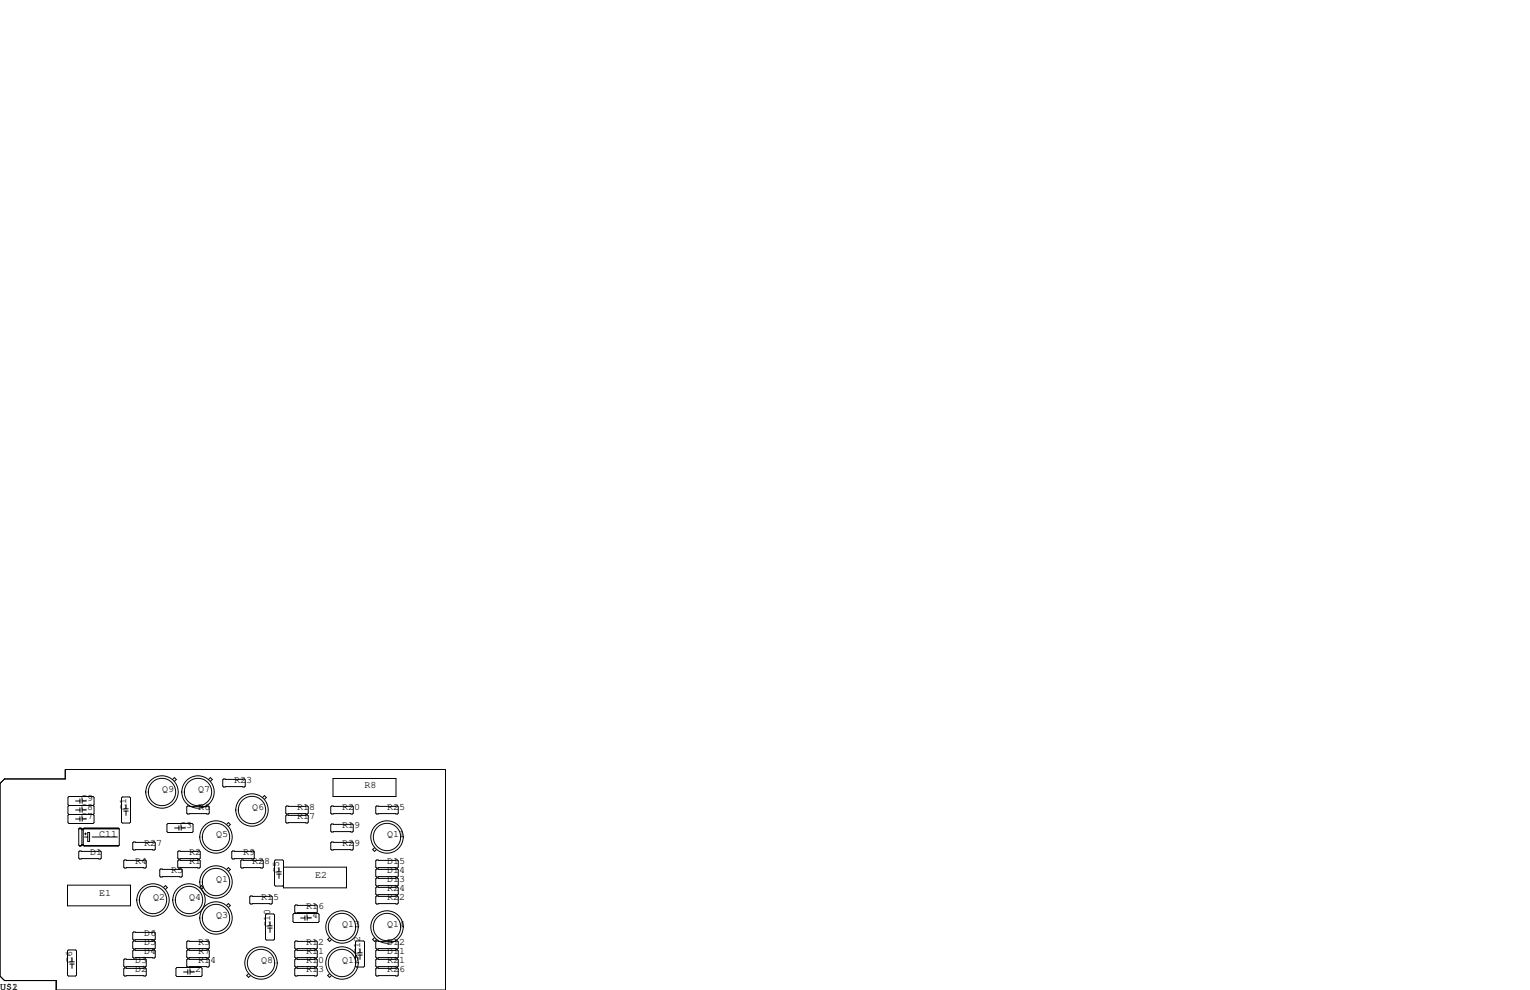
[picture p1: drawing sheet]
<svg xmlns="http://www.w3.org/2000/svg" width="432mm" height="279mm" viewBox="0 0 432 279" stroke-linecap="round" stroke-linejoin="round" font-family="sans-serif">
<g fill="none" stroke="#000" stroke-width=".28">
<path d="M1.3 219.8h17.1v-2.6h107.3v62.2h-109.8v-2.7h-14.6l-1.3-1.2v-54.4zM48.7 220l.5-.5 .6 .5-.6 .5M58.9 220l.5-.5 .5 .5-.5 .5M63.1 219.8h5.9l.2 .3v1.8l-.2 .2h-5.9l-.2-.2v-1.8zM94 219.7h17.8v5.1h-17.8zM19.4 227.3l-.2-.2v-2.1l.2-.2h6.9l.2 .2v2.1l-.2 .2M19.4 227.3l-.2 .3v2l.2 .3M19.4 229.9l-.2 .2v2.1l.2 .2h6.9l.2-.2v-2.1l-.2-.2M19.4 227.3h6.9M19.4 229.9h6.9M21.3 226.1h1.3M21.3 228.6h1.3"/>
<path d="M21.3 231.1h1.3M22.2 233.9l.3-.2h.4l.2 .2v4.6M22.2 233.9v4.6l.3 .3M22.2 233.9h11.5M22.4 238.6h.6M22.5 233.8h.4M22.6 225.4v1.3M22.6 228v1.2M22.6 230.5v1.3M22.9 238.7l-.4 .1M23.1 234.2h.4M23.1 238.5l-.2 .3h-.4"/>
<path d="M23.1 238.5h.4M23.1 238.4h.4M23.2 226.1h1.2M23.2 225.4v1.3M23.2 228v1.2M23.2 230.5v1.3M23.2 228.6h1.2M23.2 231.1h1.2M23.2 234.1h.2M23.5 238.5l.2 .3M23.6 238.6h9.9M23.7 233.8h9.7"/>
<path d="M23.9 236.2h.9M23.9 235.3h.5M24.1 235.1v.5M24.8 234.9h.5v2.6h-.5zM26 236.2h7.1M26.3 227.3l.2 .3v2l-.2 .3M33.4 238.7l-9.7 .1M33.7 233.9l-.3-.2h-9.7l-.2 .2v4.6M33.7 233.9v4.6l-.3 .3h-9.7M34.5 224.9h2.1l.2 .3v6.8l-.2 .3h-2.1l-.2-.3v-6.8zM34.9 228.9h1.3M34.9 228.3h1.3"/>
<path d="M35.6 227.1v1.2M35.6 228.9v1.2M37.7 237.6h5.9l.2 .3v1.7l-.2 .3h-5.9l-.2-.3v-1.7zM47.1 232.7l.3-.3h6.8l.3 .3v2l-.3 .2h-6.8l-.3-.2zM49.3 233.7h1.2M50.5 233v1.3M51.1 233.7h1.2M51.1 233v1.3M53 227.5h5.8l.3 .2v1.8l-.3 .2h-5.8l-.3-.2v-1.8zM63.9 232.7l.6-.5 .5 .5-.5 .5M74.1 225.1l.5-.6 .6 .6-.6 .5M80.9 227.5h5.8l.3 .2v1.8l-.3 .2h-5.8l-.3-.2v-1.8z"/>
<path d="M80.9 230h5.8l.3 .3v1.7l-.3 .3h-5.8l-.3-.3v-1.7zM93.6 227.5h5.8l.3 .2v1.8l-.3 .2h-5.8l-.3-.2v-1.8zM93.6 232.5h5.8l.3 .3v1.8l-.3 .2h-5.8l-.3-.2v-1.8zM93.6 237.6h5.8l.3 .3v1.7l-.3 .3h-5.8l-.3-.3v-1.7zM105.7 239.2l-.5 .6 .5 .5 .5-.5M106.3 227.5h5.8l.3 .2v1.8l-.3 .2h-5.8l-.3-.2v-1.8zM19.1 249.8h17.7v5.9h-17.7zM22.5 240.2h5.8l.3 .2v1.8l-.3 .2h-5.8l-.3-.2v-1.8zM35.2 242.7h5.8l.3 .3v1.7l-.3 .3h-5.8l-.3-.3v-1.7zM45.1 245.5l.2-.3h5.9l.2 .3v1.8l-.2 .2h-5.9l-.2-.2zM46.2 250.5l.5-.6 .5 .6-.5 .5M50.4 242.7h5.9l.2 .3v1.7l-.2 .3h-5.9l-.2-.3v-1.7z"/>
<path d="M50.4 240.2h5.9l.2 .2v1.8l-.2 .2h-5.9l-.2-.2v-1.8zM56.3 250.5l.5-.6 .6 .6-.6 .5M63.9 245.4l.6-.5 .5 .5-.5 .5M63.9 255.5l.6-.5 .5 .5-.5 .6M65.7 240.2h5.8l.3 .2v1.8l-.3 .2h-5.8l-.3-.2v-1.8zM68.2 242.7h5.8l.3 .3v1.7l-.3 .3h-5.8l-.3-.3v-1.7zM70.5 253.1l.2-.2h5.9l.2 .2v1.8l-.2 .2h-5.9l-.2-.2zM74.9 258.2l.3-.3h2l.3 .3v6.8l-.3 .3h-2l-.3-.3zM78.1 246.7h1.3M78.1 246h1.3M78.7 244.9v1.1M78.7 246.7v1.2"/>
<path d="M80 244.7h17.8v5.9h-17.8v-7.6l-.2-.3h-2.1l-.2 .3v6.8l.2 .3h2.1l.2-.3M82.7 258.1l.2-.3h6.9l.2 .3v2l-.2 .2h-6.9l-.2-.2zM83.2 255.7l.2-.3h5.9l.2 .3v1.7l-.2 .3h-5.9l-.2-.3zM84.8 259.1h1.3M86.1 258.4v1.3M86.7 259.1h1.2M86.7 258.4v1.3M106 248l.3-.2h5.8l.3 .2v1.8l-.3 .3h-5.8l-.3-.3zM106 245.5l.3-.3h5.8l.3 .3v1.8l-.3 .2h-5.8l-.3-.2zM106 250.6l.3-.3h5.8l.3 .3v1.7l-.3 .3h-5.8l-.3-.3zM106 253.1l.3-.2h5.8l.3 .2v1.8l-.3 .2h-5.8l-.3-.2zM106.3 242.7h5.8l.3 .3v1.7l-.3 .3h-5.8l-.3-.3v-1.7z"/>
<path d="M19.3 268.1h2l.3 .3v6.8l-.3 .3h-2l-.2-.3v-6.8zM19.7 272.1h1.3M19.7 271.4h1.3M20.3 270.3v1.1M20.3 272.1v1.2M35.2 273.2h5.8l.3 .2v1.8l-.3 .3h-5.8l-.3-.3v-1.8zM35.2 270.6h5.8l.3 .3v1.8l-.3 .2h-5.8l-.3-.2v-1.8zM37.5 268.4l.2-.3h5.9l.2 .3v1.7l-.2 .3h-5.9l-.2-.3zM37.5 265.8l.2-.2h5.9l.2 .2v1.8l-.2 .2h-5.9l-.2-.2zM37.5 263.3l.2-.3h5.9l.2 .3v1.7l-.2 .3h-5.9l-.2-.3zM49.7 273.3l.2-.3h6.9l.2 .3v2l-.2 .3h-6.9l-.2-.3zM51.8 274.3h1.2"/>
<path d="M52.7 268.4l.3-.3h5.8l.3 .3v1.7l-.3 .3h-5.8l-.3-.3zM52.7 265.8l.3-.2h5.8l.3 .2v1.8l-.3 .2h-5.8l-.3-.2zM52.7 270.9l.3-.3h5.8l.3 .3v1.8l-.3 .2h-5.8l-.3-.2zM53 273.7v1.3M53.6 273.7v1.3M53.6 274.3h1.3M70.2 274.8l-.6 .5 .6 .5 .5-.5M75.6 261.9h1.2M75.6 261.3h1.2M76.2 260.1v1.2M76.2 261.9v1.2M83.2 273.4l.2-.2h5.9l.2 .2v1.8l-.2 .3h-5.9l-.2-.3z"/>
<path d="M83.2 268.4l.2-.3h5.9l.2 .3v1.7l-.2 .3h-5.9l-.2-.3zM83.2 265.8l.2-.2h5.9l.2 .2v1.8l-.2 .2h-5.9l-.2-.2zM83.2 270.9l.2-.3h5.9l.2 .3v1.8l-.2 .2h-5.9l-.2-.2zM93 264.6l-.5 .6 .5 .5 .5-.5M93 274.8l-.5 .5 .5 .5 .5-.5M100.3 265.8l.3-.2h2l.3 .2v6.9l-.3 .2h-2l-.3-.2zM101 269.5h1.2M101 268.9h1.2M101.6 267.7v1.2M101.6 269.5v1.3M105.7 264.6l-.5 .6 .5 .5 .5-.5M106 273.4l.3-.2h5.8l.3 .2v1.8l-.3 .3h-5.8l-.3-.3z"/>
<path d="M106 268.4l.3-.3h5.8l.3 .3v1.7l-.3 .3h-5.8l-.3-.3zM106 265.8l.3-.2h5.8l.3 .2v1.8l-.3 .2h-5.8l-.3-.2zM106 270.9l.3-.3h5.8l.3 .3v1.8l-.3 .2h-5.8l-.3-.2z"/>
<circle cx="45.7" cy="223.5" r="4.6"/>
<circle cx="45.7" cy="223.5" r="3.9"/>
<circle cx="55.9" cy="223.5" r="4.6"/>
<circle cx="55.9" cy="223.5" r="3.9"/>
<circle cx="61" cy="236.2" r="4.6"/>
<circle cx="61" cy="236.2" r="3.9"/>
<circle cx="71.1" cy="228.6" r="4.6"/>
<circle cx="71.1" cy="228.6" r="3.9"/>
<circle cx="109.2" cy="236.2" r="3.9"/>
<circle cx="109.2" cy="236.2" r="4.6"/>
<circle cx="43.2" cy="254" r="3.9"/>
<circle cx="43.2" cy="254" r="4.6"/>
<circle cx="53.3" cy="254" r="3.9"/>
<circle cx="53.3" cy="254" r="4.6"/>
<circle cx="61" cy="248.9" r="3.9"/>
<circle cx="61" cy="259.1" r="3.9"/>
<circle cx="61" cy="248.9" r="4.6"/>
<circle cx="61" cy="259.1" r="4.6"/>
<circle cx="73.7" cy="271.8" r="4.6"/>
<circle cx="73.7" cy="271.8" r="3.9"/>
<circle cx="96.5" cy="261.6" r="4.6"/>
<circle cx="96.5" cy="271.8" r="4.6"/>
<circle cx="96.5" cy="271.8" r="3.9"/>
<circle cx="96.5" cy="261.6" r="3.9"/>
<circle cx="109.2" cy="261.6" r="4.6"/>
<circle cx="109.2" cy="261.6" r="3.9"/>
</g>
<g font-size="2.8">
<text x="66" y="221">R23</text>
<text x="22.9" y="226.1">C9</text>
<text x="45.7" y="223.5">Q9</text>
<text x="55.9" y="223.5">Q7</text>
<text x="102.9" y="222.2">R8</text>
<text x="22.9" y="228.6">C8</text>
<text x="22.9" y="231.1">C7</text>
<text x="35.6" y="228.6" transform="rotate(-90 35.6 228.6)">C1</text>
<text x="50.8" y="233.7">C3</text>
<text x="55.9" y="228.6">R6</text>
<text x="71.1" y="228.6">Q6</text>
<text x="83.8" y="231.1">R17</text>
<text x="83.8" y="228.6">R18</text>
<text x="96.5" y="233.7">R19</text>
<text x="96.5" y="228.6">R20</text>
<text x="109.2" y="228.6">R25</text>
<text x="27.9" y="236.2">C11</text>
<text x="40.6" y="238.8">R27</text>
<text x="61" y="236.2">Q5</text>
<text x="96.5" y="238.8">R29</text>
<text x="109.2" y="236.2">Q11</text>
<text x="25.4" y="241.3">D1</text>
<text x="38.1" y="243.8">R4</text>
<text x="53.3" y="243.8">R1</text>
<text x="53.3" y="241.3">R2</text>
<text x="68.6" y="241.3">R9</text>
<text x="71.1" y="243.8">R28</text>
<text x="109.2" y="243.8">D15</text>
<text x="48.3" y="246.4">R5</text>
<text x="61" y="248.9">Q1</text>
<text x="78.7" y="246.4" transform="rotate(-90 78.7 246.4)">C5</text>
<text x="88.9" y="247.6">E2</text>
<text x="109.2" y="246.4">D14</text>
<text x="109.2" y="248.9">D13</text>
<text x="109.2" y="251.5">R24</text>
<text x="27.9" y="252.7">E1</text>
<text x="43.2" y="254">Q2</text>
<text x="53.3" y="254">Q4</text>
<text x="73.7" y="254">R15</text>
<text x="86.4" y="256.5">R16</text>
<text x="109.2" y="254">R22</text>
<text x="61" y="259.1">Q3</text>
<text x="76.2" y="261.6" transform="rotate(-90 76.2 261.6)">C10</text>
<text x="86.4" y="259.1">C4</text>
<text x="96.5" y="261.6">Q13</text>
<text x="109.2" y="261.6">Q14</text>
<text x="40.6" y="264.2">D6</text>
<text x="40.6" y="266.7">D5</text>
<text x="40.6" y="269.2">D4</text>
<text x="55.9" y="266.7">R3</text>
<text x="55.9" y="269.2">R7</text>
<text x="86.4" y="269.2">R11</text>
<text x="86.4" y="266.7">R12</text>
<text x="101.6" y="269.2" transform="rotate(-90 101.6 269.2)">C12</text>
<text x="109.2" y="266.7">D12</text>
<text x="109.2" y="269.2">D11</text>
<text x="20.3" y="271.8" transform="rotate(-90 20.3 271.8)">C6</text>
<text x="38.1" y="274.3">D2</text>
<text x="38.1" y="271.8">D3</text>
<text x="53.3" y="274.3">C2</text>
<text x="55.9" y="271.8">R14</text>
<text x="73.7" y="271.8">Q8</text>
<text x="86.4" y="271.8">R10</text>
<text x="86.4" y="274.3">R13</text>
<text x="96.5" y="271.8">Q12</text>
<text x="109.2" y="274.3">R26</text>
<text x="109.2" y="271.8">R21</text>
<text x="0" y="279.4">U$1</text>
<text x="3.4" y="279.4">2</text>
</g>
</svg>
